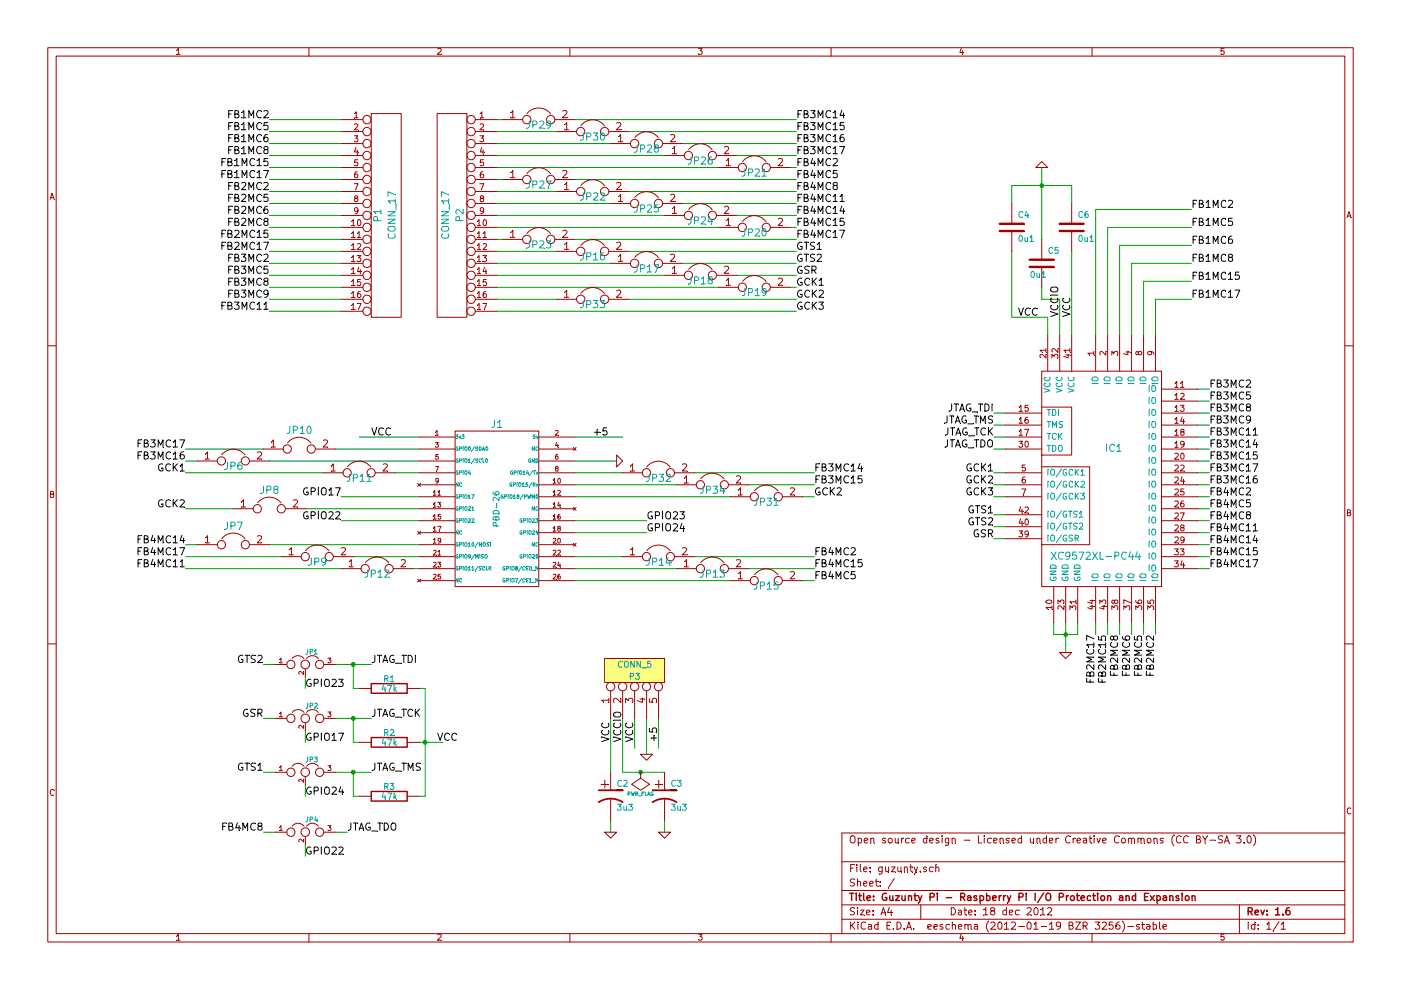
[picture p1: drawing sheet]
EESchema Schematic File Version 2  date Fri 04 Jan 2013 11:50:49 GMT
LIBS:power
LIBS:device
LIBS:transistors
LIBS:conn
LIBS:linear
LIBS:regul
LIBS:74xx
LIBS:cmos4000
LIBS:adc-dac
LIBS:memory
LIBS:xilinx
LIBS:special
LIBS:microcontrollers
LIBS:dsp
LIBS:microchip
LIBS:analog_switches
LIBS:motorola
LIBS:texas
LIBS:intel
LIBS:audio
LIBS:interface
LIBS:digital-audio
LIBS:philips
LIBS:display
LIBS:cypress
LIBS:siliconi
LIBS:opto
LIBS:atmel
LIBS:contrib
LIBS:valves
LIBS:Conn-raspberry
EELAYER 25  0
EELAYER END
$Descr A4 11700 8267
encoding utf-8
Sheet 1 1
Title "Guzunty Pi - Raspberry Pi I/O Protection and Expansion"
Date "18 dec 2012"
Rev "1.6"
Comp ""
Comment1 "Open source design - Licensed under Creative Commons (CC BY-SA 3.0)"
Comment2 ""
Comment3 ""
Comment4 ""
$EndDescr
Text Label 3650 6200 0    60   ~ 0
VCC
Wire Wire Line
	8700 2400 8700 2500
Wire Wire Line
	8700 2500 8850 2500
Wire Wire Line
	3550 6650 3550 5750
Connection ~ 2950 6450
Wire Wire Line
	2950 6450 2950 6650
Wire Wire Line
	2950 6650 3000 6650
Connection ~ 2950 5550
Wire Wire Line
	2950 5550 2950 5750
Wire Wire Line
	2950 5750 3000 5750
Wire Wire Line
	8800 5300 9000 5300
Wire Wire Line
	8400 4400 8300 4400
Wire Wire Line
	8400 4300 8300 4300
Wire Wire Line
	8400 4500 8300 4500
Wire Wire Line
	8400 4150 8300 4150
Wire Wire Line
	8400 3950 8300 3950
Wire Wire Line
	8400 3650 8300 3650
Wire Wire Line
	8400 3450 8300 3450
Wire Wire Line
	10000 4650 10100 4650
Wire Wire Line
	10000 4450 10100 4450
Wire Wire Line
	10000 4250 10100 4250
Wire Wire Line
	10000 4050 10100 4050
Wire Wire Line
	10000 3850 10100 3850
Wire Wire Line
	10000 3650 10100 3650
Wire Wire Line
	10000 3450 10100 3450
Wire Wire Line
	10000 3250 10100 3250
Wire Wire Line
	8850 2500 8850 2800
Wire Wire Line
	9950 1900 9250 1900
Wire Wire Line
	9250 1900 9250 2800
Wire Wire Line
	9950 2200 9450 2200
Wire Wire Line
	9450 2200 9450 2800
Wire Wire Line
	9950 2500 9650 2500
Wire Wire Line
	9650 2500 9650 2800
Wire Wire Line
	8750 2800 8750 2650
Wire Wire Line
	8700 2000 8700 1400
Wire Wire Line
	8950 1700 8950 1550
Wire Wire Line
	2300 6000 2200 6000
Wire Wire Line
	6250 4050 6800 4050
Wire Wire Line
	5800 4650 6800 4650
Wire Wire Line
	6700 4850 6800 4850
Wire Wire Line
	2350 4650 1550 4650
Wire Wire Line
	1950 4250 1550 4250
Wire Wire Line
	1650 3850 1550 3850
Wire Wire Line
	2550 5650 2550 5750
Wire Wire Line
	2300 5550 2200 5550
Wire Wire Line
	6600 2400 6650 2400
Wire Wire Line
	5700 2200 6650 2200
Wire Wire Line
	4800 2000 6650 2000
Wire Wire Line
	6150 1800 6650 1800
Wire Wire Line
	5250 1600 6650 1600
Wire Wire Line
	6600 1400 6650 1400
Wire Wire Line
	5700 1200 6650 1200
Wire Wire Line
	4800 1000 6650 1000
Wire Wire Line
	4150 1100 4650 1100
Wire Wire Line
	4150 1300 5550 1300
Wire Wire Line
	4200 1500 4150 1500
Wire Wire Line
	4150 1700 5100 1700
Wire Wire Line
	4150 1900 6000 1900
Wire Wire Line
	4150 2100 4650 2100
Wire Wire Line
	4150 2300 5550 2300
Wire Wire Line
	4150 2500 4650 2500
Wire Wire Line
	2850 2600 2250 2600
Wire Wire Line
	2850 1800 2250 1800
Wire Wire Line
	2850 1900 2250 1900
Wire Wire Line
	2850 2100 2250 2100
Wire Wire Line
	2850 2000 2250 2000
Wire Wire Line
	2850 2400 2250 2400
Wire Wire Line
	2850 2500 2250 2500
Wire Wire Line
	2850 2300 2250 2300
Wire Wire Line
	2850 2200 2250 2200
Wire Wire Line
	2850 1400 2250 1400
Wire Wire Line
	2850 1500 2250 1500
Wire Wire Line
	2850 1700 2250 1700
Wire Wire Line
	2850 1600 2250 1600
Wire Wire Line
	2850 1200 2250 1200
Wire Wire Line
	2850 1300 2250 1300
Wire Wire Line
	2850 1100 2250 1100
Wire Wire Line
	5100 6850 5100 6950
Wire Wire Line
	5500 6000 5500 6250
Wire Wire Line
	5300 6000 5300 6250
Wire Wire Line
	5100 6000 5100 6450
Wire Wire Line
	4800 3650 5200 3650
Wire Wire Line
	4800 4750 5650 4750
Wire Wire Line
	4800 4150 6100 4150
Wire Wire Line
	4800 3950 5200 3950
Wire Wire Line
	4800 4350 5400 4350
Wire Wire Line
	3500 4650 2950 4650
Wire Wire Line
	3500 4350 2850 4350
Wire Wire Line
	3500 4150 2850 4150
Wire Wire Line
	3500 3850 2250 3850
Wire Wire Line
	3500 3650 3000 3650
Wire Wire Line
	3500 3750 2800 3750
Wire Wire Line
	3500 3950 3300 3950
Wire Wire Line
	2550 4250 3500 4250
Wire Wire Line
	2250 4550 3500 4550
Wire Wire Line
	3500 4750 3450 4750
Wire Wire Line
	4800 4450 5400 4450
Wire Wire Line
	4800 4050 5650 4050
Wire Wire Line
	4800 4650 5200 4650
Wire Wire Line
	4800 4850 6100 4850
Wire Wire Line
	4800 3850 5150 3850
Wire Wire Line
	5550 6450 5200 6450
Wire Wire Line
	5200 6450 5200 6000
Wire Wire Line
	5400 6000 5400 6300
Wire Wire Line
	5550 6850 5550 6950
Wire Wire Line
	2850 1000 2250 1000
Wire Wire Line
	4150 2600 6650 2600
Wire Wire Line
	4150 2400 6000 2400
Wire Wire Line
	4150 2200 5100 2200
Wire Wire Line
	4150 2000 4200 2000
Wire Wire Line
	4150 1800 5550 1800
Wire Wire Line
	4150 1600 4650 1600
Wire Wire Line
	4150 1400 6000 1400
Wire Wire Line
	4150 1200 5100 1200
Wire Wire Line
	4150 1000 4200 1000
Wire Wire Line
	5250 1100 6650 1100
Wire Wire Line
	6150 1300 6650 1300
Wire Wire Line
	4800 1500 6650 1500
Wire Wire Line
	5700 1700 6650 1700
Wire Wire Line
	6600 1900 6650 1900
Wire Wire Line
	5250 2100 6650 2100
Wire Wire Line
	6150 2300 6650 2300
Wire Wire Line
	5250 2500 6650 2500
Wire Wire Line
	2800 5550 3100 5550
Wire Wire Line
	2200 3750 1550 3750
Wire Wire Line
	2700 3950 1550 3950
Wire Wire Line
	1650 4550 1550 4550
Wire Wire Line
	2850 4750 1550 4750
Wire Wire Line
	6250 4750 6800 4750
Wire Wire Line
	6700 4150 6800 4150
Wire Wire Line
	5800 3950 6800 3950
Wire Wire Line
	3100 6000 2800 6000
Wire Wire Line
	2900 6950 2800 6950
Wire Wire Line
	2800 6450 3100 6450
Wire Wire Line
	2200 6450 2300 6450
Wire Wire Line
	2300 6950 2200 6950
Wire Wire Line
	2550 6100 2550 6200
Wire Wire Line
	2550 6550 2550 6650
Wire Wire Line
	2550 7050 2550 7150
Wire Wire Line
	8450 1700 8450 1550
Wire Wire Line
	8450 1550 8950 1550
Connection ~ 8700 1550
Wire Wire Line
	8950 2100 8950 2800
Wire Wire Line
	9550 2800 9550 2350
Wire Wire Line
	9550 2350 9950 2350
Wire Wire Line
	9350 2800 9350 2050
Wire Wire Line
	9350 2050 9950 2050
Wire Wire Line
	8750 2650 8450 2650
Wire Wire Line
	8450 2650 8450 2100
Wire Wire Line
	9150 2800 9150 1750
Wire Wire Line
	9150 1750 9950 1750
Wire Wire Line
	10000 3350 10100 3350
Wire Wire Line
	10000 3550 10100 3550
Wire Wire Line
	10000 3750 10100 3750
Wire Wire Line
	10000 3950 10100 3950
Wire Wire Line
	10000 4150 10100 4150
Wire Wire Line
	10000 4350 10100 4350
Wire Wire Line
	10000 4550 10100 4550
Wire Wire Line
	10000 4750 10100 4750
Wire Wire Line
	8400 3550 8300 3550
Wire Wire Line
	8400 3750 8300 3750
Wire Wire Line
	8400 4050 8300 4050
Wire Wire Line
	8800 5300 8800 5200
Wire Wire Line
	9000 5300 9000 5200
Wire Wire Line
	9350 5200 9350 5300
Wire Wire Line
	9150 5200 9150 5300
Wire Wire Line
	9250 5200 9250 5300
Wire Wire Line
	9550 5200 9550 5300
Wire Wire Line
	9450 5200 9450 5300
Wire Wire Line
	9650 5200 9650 5300
Wire Wire Line
	8900 5450 8900 5200
Wire Wire Line
	3000 6200 2950 6200
Wire Wire Line
	2950 6200 2950 6000
Connection ~ 2950 6000
Wire Wire Line
	3550 6650 3500 6650
Wire Wire Line
	3550 5750 3500 5750
Wire Wire Line
	3500 6200 3700 6200
Connection ~ 3550 6200
Connection ~ 5350 6450
Connection ~ 8900 5300
$Comp
L PWR_FLAG #FLG01
U 1 1
P 5350 6450
F 0 "#FLG01" H 5350 6545 30  0001 C CNN
F 1 "PWR_FLAG" H 5350 6630 30  0000 C CNN
	1    5350 6450
	-1   0    0    1   
$EndComp
Text Label 8850 2650 1    60   ~ 0
VCCIO
Text Label 5200 6200 1    60   ~ 0
VCCIO
Text Label 5100 6200 1    60   ~ 0
VCC
Text Label 8950 2650 1    60   ~ 0
VCC
Text Label 8500 2650 0    60   ~ 0
VCC
Text Label 1550 4750 2    60   ~ 0
FB4MC11
Text Label 1550 4650 2    60   ~ 0
FB4MC17
Text Label 1550 4550 2    60   ~ 0
FB4MC14
Text Label 1550 4250 2    60   ~ 0
GCK2
Text Label 1550 3950 2    60   ~ 0
GCK1
Text Label 1550 3850 2    60   ~ 0
FB3MC16
Text Label 1550 3750 2    60   ~ 0
FB3MC17
Text Label 6800 4850 0    60   ~ 0
FB4MC5
Text Label 6800 4750 0    60   ~ 0
FB4MC15
Text Label 6800 4650 0    60   ~ 0
FB4MC2
Text Label 6800 4150 0    60   ~ 0
GCK2
Text Label 6800 4050 0    60   ~ 0
FB3MC15
Text Label 6800 3950 0    60   ~ 0
FB3MC14
Text Label 2550 7150 0    60   ~ 0
GPIO22
Text Label 2550 6200 0    60   ~ 0
GPIO17
Text Label 2550 5750 0    60   ~ 0
GPIO23
Text Label 2550 6650 0    60   ~ 0
GPIO24
Text Label 5400 4450 0    60   ~ 0
GPIO24
Text Label 5400 4350 0    60   ~ 0
GPIO23
Text Label 2850 4350 2    60   ~ 0
GPIO22
Text Label 2850 4150 2    60   ~ 0
GPIO17
$Comp
L R R3
U 1 1
P 3250 6650
F 0 "R3" V 3330 6650 50  0000 C CNN
F 1 "47k" V 3250 6650 50  0000 C CNN
	1    3250 6650
	0    -1   -1   0   
$EndComp
$Comp
L R R2
U 1 1
P 3250 6200
F 0 "R2" V 3330 6200 50  0000 C CNN
F 1 "47k" V 3250 6200 50  0000 C CNN
	1    3250 6200
	0    -1   -1   0   
$EndComp
$Comp
L R R1
U 1 1
P 3250 5750
F 0 "R1" V 3330 5750 50  0000 C CNN
F 1 "47k" V 3250 5750 50  0000 C CNN
	1    3250 5750
	0    -1   -1   0   
$EndComp
Text Label 2200 6950 2    60   ~ 0
FB4MC8
Text Label 2200 6450 2    60   ~ 0
GTS1
Text Label 2200 6000 2    60   ~ 0
GSR
Text Label 2200 5550 2    60   ~ 0
GTS2
Text Label 3100 5550 0    60   ~ 0
JTAG_TDI
Text Label 3100 6450 0    60   ~ 0
JTAG_TMS
Text Label 2900 6950 0    60   ~ 0
JTAG_TDO
Text Label 3100 6000 0    60   ~ 0
JTAG_TCK
Text Label 8300 3650 2    60   ~ 0
JTAG_TCK
Text Label 8300 3750 2    60   ~ 0
JTAG_TDO
Text Label 8300 3550 2    60   ~ 0
JTAG_TMS
Text Label 8300 3450 2    60   ~ 0
JTAG_TDI
Text Label 9950 1750 0    60   ~ 0
FB1MC2
Text Label 9950 1900 0    60   ~ 0
FB1MC5
Text Label 9950 2050 0    60   ~ 0
FB1MC6
Text Label 9950 2200 0    60   ~ 0
FB1MC8
Text Label 9950 2350 0    60   ~ 0
FB1MC15
Text Label 9950 2500 0    60   ~ 0
FB1MC17
Text Label 9650 5300 3    60   ~ 0
FB2MC2
Text Label 9550 5300 3    60   ~ 0
FB2MC5
Text Label 9450 5300 3    60   ~ 0
FB2MC6
Text Label 9350 5300 3    60   ~ 0
FB2MC8
Text Label 9250 5300 3    60   ~ 0
FB2MC15
Text Label 9150 5300 3    60   ~ 0
FB2MC17
Text Label 10100 3250 0    60   ~ 0
FB3MC2
Text Label 10100 3350 0    60   ~ 0
FB3MC5
Text Label 10100 3450 0    60   ~ 0
FB3MC8
Text Label 10100 3550 0    60   ~ 0
FB3MC9
Text Label 10100 3650 0    60   ~ 0
FB3MC11
$Comp
L GND #PWR02
U 1 1
P 8900 5450
F 0 "#PWR02" H 8900 5450 30  0001 C CNN
F 1 "GND" H 8900 5380 30  0001 C CNN
	1    8900 5450
	1    0    0    -1  
$EndComp
Text Label 10100 3750 0    60   ~ 0
FB3MC14
Text Label 10100 3850 0    60   ~ 0
FB3MC15
Text Label 10100 4050 0    60   ~ 0
FB3MC16
Text Label 10100 3950 0    60   ~ 0
FB3MC17
Text Label 10100 4150 0    60   ~ 0
FB4MC2
Text Label 10100 4250 0    60   ~ 0
FB4MC5
Text Label 10100 4350 0    60   ~ 0
FB4MC8
Text Label 10100 4450 0    60   ~ 0
FB4MC11
Text Label 10100 4550 0    60   ~ 0
FB4MC14
Text Label 10100 4650 0    60   ~ 0
FB4MC15
Text Label 10100 4750 0    60   ~ 0
FB4MC17
Text Label 8300 4300 2    60   ~ 0
GTS1
Text Label 8300 4400 2    60   ~ 0
GTS2
Text Label 8300 4500 2    60   ~ 0
GSR
Text Label 8300 3950 2    60   ~ 0
GCK1
Text Label 8300 4050 2    60   ~ 0
GCK2
Text Label 8300 4150 2    60   ~ 0
GCK3
$Comp
L GND #PWR03
U 1 1
P 8700 1400
F 0 "#PWR03" H 8700 1400 30  0001 C CNN
F 1 "GND" H 8700 1330 30  0001 C CNN
	1    8700 1400
	-1   0    0    1   
$EndComp
$Comp
L C C6
U 1 1
P 8950 1900
F 0 "C6" H 9000 2000 50  0000 L CNN
F 1 "0u1" H 9000 1800 50  0000 L CNN
	1    8950 1900
	1    0    0    -1  
$EndComp
$Comp
L C C5
U 1 1
P 8700 2200
F 0 "C5" H 8750 2300 50  0000 L CNN
F 1 "0u1" H 8600 2100 50  0000 L CNN
	1    8700 2200
	1    0    0    -1  
$EndComp
$Comp
L C C4
U 1 1
P 8450 1900
F 0 "C4" H 8500 2000 50  0000 L CNN
F 1 "0u1" H 8500 1800 50  0000 L CNN
	1    8450 1900
	1    0    0    -1  
$EndComp
Text Label 6650 2600 0    60   ~ 0
GCK3
Text Label 6650 2500 0    60   ~ 0
GCK2
Text Label 6650 2400 0    60   ~ 0
GCK1
Text Label 6650 2300 0    60   ~ 0
GSR
Text Label 6650 2200 0    60   ~ 0
GTS2
Text Label 6650 2100 0    60   ~ 0
GTS1
Text Label 6650 2000 0    60   ~ 0
FB4MC17
Text Label 6650 1900 0    60   ~ 0
FB4MC15
Text Label 6650 1800 0    60   ~ 0
FB4MC14
Text Label 6650 1700 0    60   ~ 0
FB4MC11
Text Label 6650 1600 0    60   ~ 0
FB4MC8
Text Label 6650 1500 0    60   ~ 0
FB4MC5
Text Label 6650 1400 0    60   ~ 0
FB4MC2
Text Label 6650 1300 0    60   ~ 0
FB3MC17
Text Label 6650 1200 0    60   ~ 0
FB3MC16
Text Label 6650 1100 0    60   ~ 0
FB3MC15
Text Label 6650 1000 0    60   ~ 0
FB3MC14
Text Label 2250 2600 2    60   ~ 0
FB3MC11
Text Label 2250 2500 2    60   ~ 0
FB3MC9
Text Label 2250 2400 2    60   ~ 0
FB3MC8
Text Label 2250 2300 2    60   ~ 0
FB3MC5
Text Label 2250 2200 2    60   ~ 0
FB3MC2
Text Label 2250 2100 2    60   ~ 0
FB2MC17
Text Label 2250 2000 2    60   ~ 0
FB2MC15
Text Label 2250 1900 2    60   ~ 0
FB2MC8
Text Label 2250 1800 2    60   ~ 0
FB2MC6
Text Label 2250 1700 2    60   ~ 0
FB2MC5
Text Label 2250 1600 2    60   ~ 0
FB2MC2
Text Label 2250 1500 2    60   ~ 0
FB1MC17
Text Label 2250 1400 2    60   ~ 0
FB1MC15
Text Label 2250 1300 2    60   ~ 0
FB1MC8
Text Label 2250 1200 2    60   ~ 0
FB1MC6
Text Label 2250 1100 2    60   ~ 0
FB1MC5
Text Label 2250 1000 2    60   ~ 0
FB1MC2
$Comp
L GND #PWR04
U 1 1
P 5100 6950
F 0 "#PWR04" H 5100 6950 30  0001 C CNN
F 1 "GND" H 5100 6880 30  0001 C CNN
	1    5100 6950
	1    0    0    -1  
$EndComp
$Comp
L GND #PWR05
U 1 1
P 5550 6950
F 0 "#PWR05" H 5550 6950 30  0001 C CNN
F 1 "GND" H 5550 6880 30  0001 C CNN
	1    5550 6950
	1    0    0    -1  
$EndComp
Text Label 5500 6200 1    60   ~ 0
+5
$Comp
L GND #PWR06
U 1 1
P 5400 6300
F 0 "#PWR06" H 5400 6300 30  0001 C CNN
F 1 "GND" H 5400 6230 30  0001 C CNN
	1    5400 6300
	1    0    0    -1  
$EndComp
Text Label 5300 6200 1    60   ~ 0
VCC
Text Label 4950 3650 0    60   ~ 0
+5
$Comp
L GND #PWR07
U 1 1
P 5150 3850
F 0 "#PWR07" H 5150 3850 30  0001 C CNN
F 1 "GND" H 5150 3780 30  0001 C CNN
	1    5150 3850
	0    -1   -1   0   
$EndComp
Text Label 3100 3650 0    60   ~ 0
VCC
$Comp
L CP1 C2
U 1 1
P 5100 6650
F 0 "C2" H 5150 6750 50  0000 L CNN
F 1 "3u3" H 5150 6550 50  0000 L CNN
	1    5100 6650
	1    0    0    -1  
$EndComp
$Comp
L CP1 C3
U 1 1
P 5550 6650
F 0 "C3" H 5600 6750 50  0000 L CNN
F 1 "3u3" H 5600 6550 50  0000 L CNN
	1    5550 6650
	1    0    0    -1  
$EndComp
$Comp
L JUMPER JP34
U 1 1
P 5950 4050
F 0 "JP34" H 5950 4000 60  0000 C CNN
F 1 "JUMPER" H 5950 3970 40  0001 C CNN
	1    5950 4050
	1    0    0    -1  
$EndComp
$Comp
L JUMPER JP32
U 1 1
P 5500 3950
F 0 "JP32" H 5500 3900 60  0000 C CNN
F 1 "JUMPER" H 5500 3870 40  0001 C CNN
	1    5500 3950
	1    0    0    -1  
$EndComp
$Comp
L JUMPER JP31
U 1 1
P 6400 4150
F 0 "JP31" H 6400 4100 60  0000 C CNN
F 1 "JUMPER" H 6400 4070 40  0001 C CNN
	1    6400 4150
	1    0    0    -1  
$EndComp
$Comp
L JUMPER JP14
U 1 1
P 5500 4650
F 0 "JP14" H 5500 4600 60  0000 C CNN
F 1 "JUMPER" H 5500 4570 40  0001 C CNN
	1    5500 4650
	1    0    0    -1  
$EndComp
$Comp
L JUMPER JP13
U 1 1
P 5950 4750
F 0 "JP13" H 5950 4700 60  0000 C CNN
F 1 "JUMPER" H 5950 4670 40  0001 C CNN
	1    5950 4750
	1    0    0    -1  
$EndComp
$Comp
L JUMPER JP15
U 1 1
P 6400 4850
F 0 "JP15" H 6400 4800 60  0000 C CNN
F 1 "JUMPER" H 6400 4770 40  0001 C CNN
	1    6400 4850
	1    0    0    -1  
$EndComp
$Comp
L JUMPER JP12
U 1 1
P 3150 4750
F 0 "JP12" H 3150 4700 60  0000 C CNN
F 1 "JUMPER" H 3150 4670 40  0001 C CNN
	1    3150 4750
	1    0    0    -1  
$EndComp
$Comp
L JUMPER JP9
U 1 1
P 2650 4650
F 0 "JP9" H 2650 4600 60  0000 C CNN
F 1 "JUMPER" H 2650 4570 40  0001 C CNN
	1    2650 4650
	1    0    0    -1  
$EndComp
$Comp
L JUMPER JP7
U 1 1
P 1950 4550
F 0 "JP7" H 1950 4700 60  0000 C CNN
F 1 "JUMPER" H 1950 4470 40  0001 C CNN
	1    1950 4550
	1    0    0    -1  
$EndComp
$Comp
L JUMPER JP8
U 1 1
P 2250 4250
F 0 "JP8" H 2250 4400 60  0000 C CNN
F 1 "JUMPER" H 2250 4170 40  0001 C CNN
	1    2250 4250
	1    0    0    -1  
$EndComp
$Comp
L JUMPER JP11
U 1 1
P 3000 3950
F 0 "JP11" H 3000 3900 60  0000 C CNN
F 1 "JUMPER" H 3000 3870 40  0001 C CNN
	1    3000 3950
	1    0    0    -1  
$EndComp
$Comp
L JUMPER JP6
U 1 1
P 1950 3850
F 0 "JP6" H 1950 3800 60  0000 C CNN
F 1 "JUMPER" H 1950 3770 40  0001 C CNN
	1    1950 3850
	1    0    0    -1  
$EndComp
$Comp
L JUMPER JP10
U 1 1
P 2500 3750
F 0 "JP10" H 2500 3900 60  0000 C CNN
F 1 "JUMPER" H 2500 3670 40  0001 C CNN
	1    2500 3750
	1    0    0    -1  
$EndComp
$Comp
L JUMPER JP33
U 1 1
P 4950 2500
F 0 "JP33" H 4950 2450 60  0000 C CNN
F 1 "JUMPER" H 4950 2420 40  0001 C CNN
	1    4950 2500
	1    0    0    -1  
$EndComp
$Comp
L JUMPER JP23
U 1 1
P 4500 2000
F 0 "JP23" H 4500 1950 60  0000 C CNN
F 1 "JUMPER" H 4500 1920 40  0001 C CNN
	1    4500 2000
	1    0    0    -1  
$EndComp
$Comp
L JUMPER JP16
U 1 1
P 4950 2100
F 0 "JP16" H 4950 2050 60  0000 C CNN
F 1 "JUMPER" H 4950 2020 40  0001 C CNN
	1    4950 2100
	1    0    0    -1  
$EndComp
$Comp
L JUMPER JP18
U 1 1
P 5850 2300
F 0 "JP18" H 5850 2250 60  0000 C CNN
F 1 "JUMPER" H 5850 2220 40  0001 C CNN
	1    5850 2300
	1    0    0    -1  
$EndComp
$Comp
L JUMPER JP17
U 1 1
P 5400 2200
F 0 "JP17" H 5400 2150 60  0000 C CNN
F 1 "JUMPER" H 5400 2120 40  0001 C CNN
	1    5400 2200
	1    0    0    -1  
$EndComp
$Comp
L JUMPER JP19
U 1 1
P 6300 2400
F 0 "JP19" H 6300 2350 60  0000 C CNN
F 1 "JUMPER" H 6300 2320 40  0001 C CNN
	1    6300 2400
	1    0    0    -1  
$EndComp
$Comp
L JUMPER JP27
U 1 1
P 4500 1500
F 0 "JP27" H 4500 1450 60  0000 C CNN
F 1 "JUMPER" H 4500 1420 40  0001 C CNN
	1    4500 1500
	1    0    0    -1  
$EndComp
$Comp
L JUMPER JP22
U 1 1
P 4950 1600
F 0 "JP22" H 4950 1550 60  0000 C CNN
F 1 "JUMPER" H 4950 1520 40  0001 C CNN
	1    4950 1600
	1    0    0    -1  
$EndComp
$Comp
L JUMPER JP24
U 1 1
P 5850 1800
F 0 "JP24" H 5850 1750 60  0000 C CNN
F 1 "JUMPER" H 5850 1720 40  0001 C CNN
	1    5850 1800
	1    0    0    -1  
$EndComp
$Comp
L JUMPER JP25
U 1 1
P 5400 1700
F 0 "JP25" H 5400 1650 60  0000 C CNN
F 1 "JUMPER" H 5400 1620 40  0001 C CNN
	1    5400 1700
	1    0    0    -1  
$EndComp
$Comp
L JUMPER JP20
U 1 1
P 6300 1900
F 0 "JP20" H 6300 1850 60  0000 C CNN
F 1 "JUMPER" H 6300 1820 40  0001 C CNN
	1    6300 1900
	1    0    0    -1  
$EndComp
$Comp
L JUMPER JP21
U 1 1
P 6300 1400
F 0 "JP21" H 6300 1350 60  0000 C CNN
F 1 "JUMPER" H 6300 1320 40  0001 C CNN
	1    6300 1400
	1    0    0    -1  
$EndComp
$Comp
L JUMPER JP28
U 1 1
P 5400 1200
F 0 "JP28" H 5400 1150 60  0000 C CNN
F 1 "JUMPER" H 5400 1120 40  0001 C CNN
	1    5400 1200
	1    0    0    -1  
$EndComp
$Comp
L JUMPER JP26
U 1 1
P 5850 1300
F 0 "JP26" H 5850 1250 60  0000 C CNN
F 1 "JUMPER" H 5850 1220 40  0001 C CNN
	1    5850 1300
	1    0    0    -1  
$EndComp
$Comp
L JUMPER JP30
U 1 1
P 4950 1100
F 0 "JP30" H 4950 1050 60  0000 C CNN
F 1 "JUMPER" H 4950 1020 40  0001 C CNN
	1    4950 1100
	1    0    0    -1  
$EndComp
$Comp
L JUMPER JP29
U 1 1
P 4500 1000
F 0 "JP29" H 4500 950 60  0000 C CNN
F 1 "JUMPER" H 4500 920 40  0001 C CNN
	1    4500 1000
	1    0    0    -1  
$EndComp
$Comp
L CONN_5 P3
U 1 1
P 5300 5600
F 0 "P3" V 5250 5600 50  0000 C CNN
F 1 "CONN_5" V 5350 5600 50  0000 C CNN
	1    5300 5600
	0    -1   -1   0   
$EndComp
$Comp
L JUMPER3 JP3
U 1 1
P 2550 6450
F 0 "JP3" H 2550 6550 40  0000 L CNN
F 1 "JUMPER3" H 2550 6550 40  0001 C CNN
	1    2550 6450
	1    0    0    -1  
$EndComp
$Comp
L JUMPER3 JP4
U 1 1
P 2550 6950
F 0 "JP4" H 2550 7050 40  0000 L CNN
F 1 "JUMPER3" H 2550 7050 40  0001 C CNN
	1    2550 6950
	1    0    0    -1  
$EndComp
$Comp
L JUMPER3 JP2
U 1 1
P 2550 6000
F 0 "JP2" H 2550 6100 40  0000 L CNN
F 1 "JUMPER3" H 2550 6100 40  0001 C CNN
	1    2550 6000
	1    0    0    -1  
$EndComp
$Comp
L JUMPER3 JP1
U 1 1
P 2550 5550
F 0 "JP1" H 2550 5650 40  0000 L CNN
F 1 "JUMPER3" H 2550 5650 40  0001 C CNN
	1    2550 5550
	1    0    0    -1  
$EndComp
$Comp
L PBD-26 J1
U 1 1
P 4150 4250
F 0 "J1" H 4150 4950 60  0000 C CNN
F 1 "PBD-26" V 4150 4250 50  0000 C CNN
	1    4150 4250
	1    0    0    -1  
$EndComp
$Comp
L CONN_17 P2
U 1 1
P 3800 1800
F 0 "P2" V 3760 1800 60  0000 C CNN
F 1 "CONN_17" V 3880 1800 60  0000 C CNN
	1    3800 1800
	-1   0    0    -1  
$EndComp
$Comp
L CONN_17 P1
U 1 1
P 3200 1800
F 0 "P1" V 3160 1800 60  0000 C CNN
F 1 "CONN_17" V 3280 1800 60  0000 C CNN
	1    3200 1800
	1    0    0    -1  
$EndComp
$Comp
L XC9572XL-PC44 IC1
U 1 1
P 9200 3250
F 0 "IC1" H 9300 2750 60  0000 C CNN
F 1 "XC9572XL-PC44" H 9150 1850 60  0000 C CNN
	1    9200 3250
	1    0    0    -1  
$EndComp
$EndSCHEMATC
